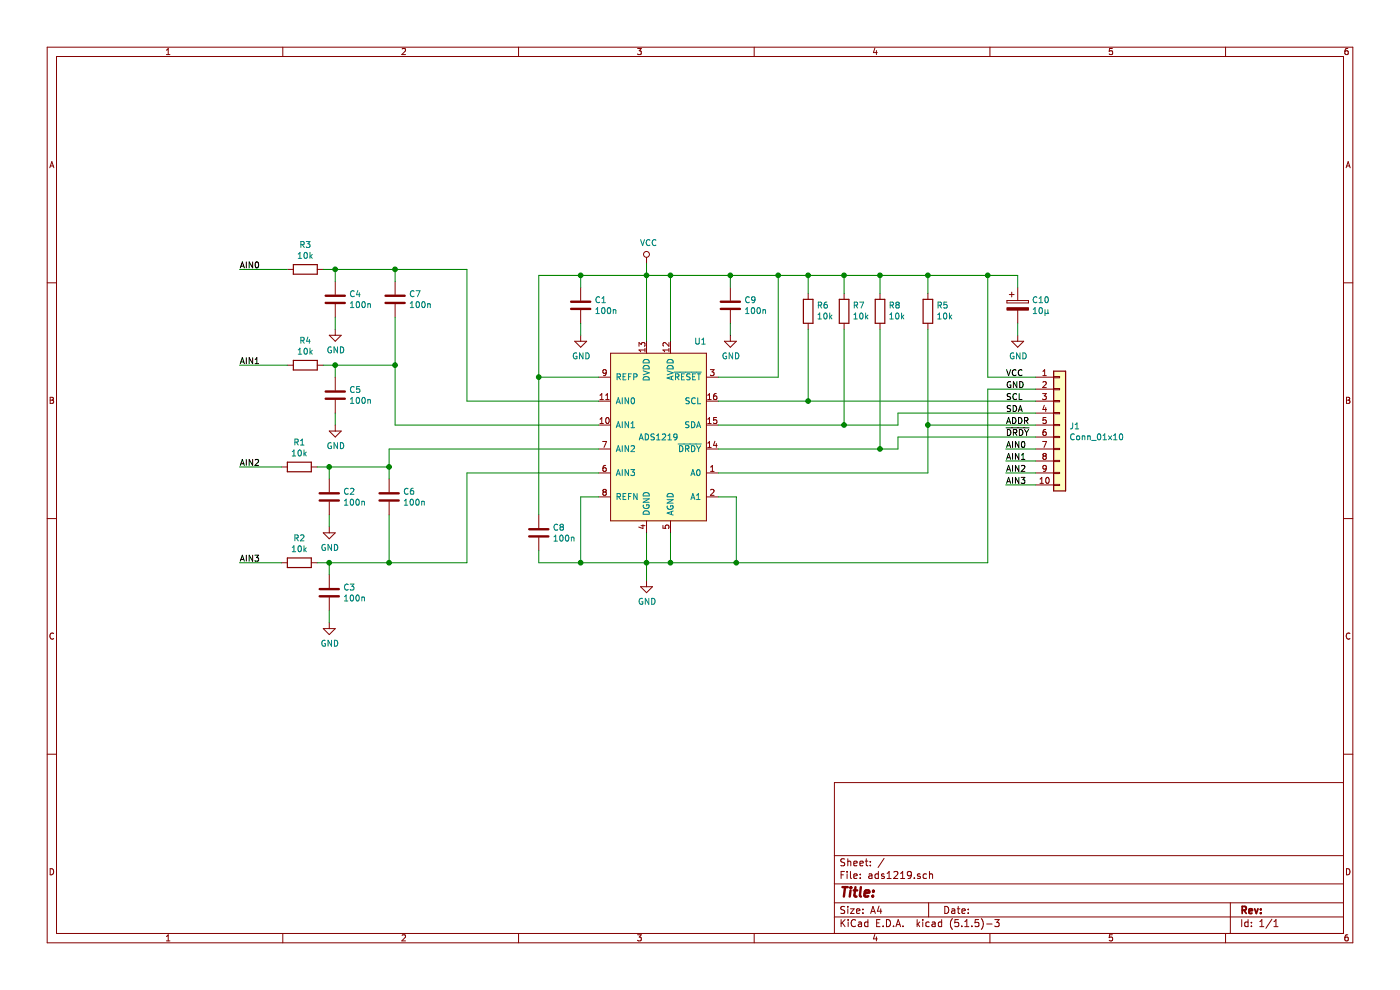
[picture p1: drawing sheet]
EESchema Schematic File Version 4
EELAYER 30 0
EELAYER END
$Descr A4 11693 8268
encoding utf-8
Sheet 1 1
Title ""
Date ""
Rev ""
Comp ""
Comment1 ""
Comment2 ""
Comment3 ""
Comment4 ""
$EndDescr
$Comp
L mycomponents:ADS1219 U1
U 1 1
P 5400 3300
F 0 "U1" H 5850 3750 50  0000 C CNN
F 1 "ADS1219" H 5500 2950 50  0000 C CNN
F 2 "Package_SO:TSSOP-16_4.4x5mm_P0.65mm" H 5950 3750 50  0001 C CNN
F 3 "" H 5950 3750 50  0001 C CNN
	1    5400 3300
	1    0    0    -1  
$EndComp
$Comp
L power:VCC #PWR0101
U 1 1
P 5400 2200
F 0 "#PWR0101" H 5400 2050 50  0001 C CNN
F 1 "VCC" H 5417 2373 50  0000 C CNN
F 2 "" H 5400 2200 50  0001 C CNN
F 3 "" H 5400 2200 50  0001 C CNN
	1    5400 2200
	1    0    0    -1  
$EndComp
$Comp
L power:GND #PWR0102
U 1 1
P 5400 4850
F 0 "#PWR0102" H 5400 4600 50  0001 C CNN
F 1 "GND" H 5405 4677 50  0000 C CNN
F 2 "" H 5400 4850 50  0001 C CNN
F 3 "" H 5400 4850 50  0001 C CNN
	1    5400 4850
	1    0    0    -1  
$EndComp
$Comp
L Device:C C1
U 1 1
P 4850 2550
F 0 "C1" H 4965 2596 50  0000 L CNN
F 1 "100n" H 4965 2505 50  0000 L CNN
F 2 "Capacitor_SMD:C_0805_2012Metric_Pad1.15x1.40mm_HandSolder" H 4888 2400 50  0001 C CNN
F 3 "~" H 4850 2550 50  0001 C CNN
	1    4850 2550
	1    0    0    -1  
$EndComp
$Comp
L Device:C C9
U 1 1
P 6100 2550
F 0 "C9" H 6215 2596 50  0000 L CNN
F 1 "100n" H 6215 2505 50  0000 L CNN
F 2 "Capacitor_SMD:C_0805_2012Metric_Pad1.15x1.40mm_HandSolder" H 6138 2400 50  0001 C CNN
F 3 "~" H 6100 2550 50  0001 C CNN
	1    6100 2550
	1    0    0    -1  
$EndComp
$Comp
L power:GND #PWR0103
U 1 1
P 4850 2800
F 0 "#PWR0103" H 4850 2550 50  0001 C CNN
F 1 "GND" H 4855 2627 50  0000 C CNN
F 2 "" H 4850 2800 50  0001 C CNN
F 3 "" H 4850 2800 50  0001 C CNN
	1    4850 2800
	1    0    0    -1  
$EndComp
$Comp
L power:GND #PWR0104
U 1 1
P 6100 2800
F 0 "#PWR0104" H 6100 2550 50  0001 C CNN
F 1 "GND" H 6105 2627 50  0000 C CNN
F 2 "" H 6100 2800 50  0001 C CNN
F 3 "" H 6100 2800 50  0001 C CNN
	1    6100 2800
	1    0    0    -1  
$EndComp
Wire Wire Line
	6000 4150 6150 4150
Wire Wire Line
	6150 4150 6150 4700
Wire Wire Line
	6150 4700 5600 4700
Wire Wire Line
	5400 4850 5400 4700
Connection ~ 5400 4700
Wire Wire Line
	5400 4450 5400 4700
Wire Wire Line
	5600 4450 5600 4700
Connection ~ 5600 4700
Wire Wire Line
	5600 4700 5400 4700
Wire Wire Line
	5400 2200 5400 2300
Wire Wire Line
	4850 2800 4850 2700
Wire Wire Line
	6100 2800 6100 2700
Wire Wire Line
	4850 2400 4850 2300
Wire Wire Line
	4850 2300 4500 2300
Connection ~ 5400 2300
Wire Wire Line
	5400 2300 5400 2850
Wire Wire Line
	6100 2300 6100 2400
Wire Wire Line
	5000 3150 4500 3150
Wire Wire Line
	4500 3150 4500 2300
Connection ~ 4500 3150
Wire Wire Line
	4500 3150 4500 4300
Wire Wire Line
	5400 4700 4850 4700
Wire Wire Line
	4500 4700 4500 4600
$Comp
L Device:C C8
U 1 1
P 4500 4450
F 0 "C8" H 4615 4496 50  0000 L CNN
F 1 "100n" H 4615 4405 50  0000 L CNN
F 2 "Capacitor_SMD:C_0805_2012Metric_Pad1.15x1.40mm_HandSolder" H 4538 4300 50  0001 C CNN
F 3 "~" H 4500 4450 50  0001 C CNN
	1    4500 4450
	1    0    0    -1  
$EndComp
Connection ~ 4850 2300
Wire Wire Line
	4850 2300 5400 2300
Wire Wire Line
	4850 4700 4850 4150
Wire Wire Line
	4850 4150 5000 4150
Connection ~ 4850 4700
Wire Wire Line
	4850 4700 4500 4700
$Comp
L Device:R R3
U 1 1
P 2550 2250
F 0 "R3" V 2343 2250 50  0000 C CNN
F 1 "10k" V 2434 2250 50  0000 C CNN
F 2 "" V 2480 2250 50  0001 C CNN
F 3 "~" H 2550 2250 50  0001 C CNN
	1    2550 2250
	0    1    1    0   
$EndComp
$Comp
L Device:C C4
U 1 1
P 2800 2500
F 0 "C4" H 2915 2546 50  0000 L CNN
F 1 "100n" H 2915 2455 50  0000 L CNN
F 2 "Capacitor_SMD:C_0805_2012Metric_Pad1.15x1.40mm_HandSolder" H 2838 2350 50  0001 C CNN
F 3 "~" H 2800 2500 50  0001 C CNN
	1    2800 2500
	1    0    0    -1  
$EndComp
$Comp
L power:GND #PWR0105
U 1 1
P 2800 2750
F 0 "#PWR0105" H 2800 2500 50  0001 C CNN
F 1 "GND" H 2805 2577 50  0000 C CNN
F 2 "" H 2800 2750 50  0001 C CNN
F 3 "" H 2800 2750 50  0001 C CNN
	1    2800 2750
	1    0    0    -1  
$EndComp
Wire Wire Line
	2700 2250 2800 2250
Wire Wire Line
	2800 2250 2800 2350
Wire Wire Line
	2800 2750 2800 2650
$Comp
L Device:R R4
U 1 1
P 2550 3050
F 0 "R4" V 2343 3050 50  0000 C CNN
F 1 "10k" V 2434 3050 50  0000 C CNN
F 2 "" V 2480 3050 50  0001 C CNN
F 3 "~" H 2550 3050 50  0001 C CNN
	1    2550 3050
	0    1    1    0   
$EndComp
$Comp
L Device:C C5
U 1 1
P 2800 3300
F 0 "C5" H 2915 3346 50  0000 L CNN
F 1 "100n" H 2915 3255 50  0000 L CNN
F 2 "Capacitor_SMD:C_0805_2012Metric_Pad1.15x1.40mm_HandSolder" H 2838 3150 50  0001 C CNN
F 3 "~" H 2800 3300 50  0001 C CNN
	1    2800 3300
	1    0    0    -1  
$EndComp
$Comp
L power:GND #PWR0106
U 1 1
P 2800 3550
F 0 "#PWR0106" H 2800 3300 50  0001 C CNN
F 1 "GND" H 2805 3377 50  0000 C CNN
F 2 "" H 2800 3550 50  0001 C CNN
F 3 "" H 2800 3550 50  0001 C CNN
	1    2800 3550
	1    0    0    -1  
$EndComp
Wire Wire Line
	2700 3050 2800 3050
Wire Wire Line
	2800 3050 2800 3150
Wire Wire Line
	2800 3550 2800 3450
$Comp
L Device:C C7
U 1 1
P 3300 2500
F 0 "C7" H 3415 2546 50  0000 L CNN
F 1 "100n" H 3415 2455 50  0000 L CNN
F 2 "Capacitor_SMD:C_0805_2012Metric_Pad1.15x1.40mm_HandSolder" H 3338 2350 50  0001 C CNN
F 3 "~" H 3300 2500 50  0001 C CNN
	1    3300 2500
	1    0    0    -1  
$EndComp
Wire Wire Line
	2800 2250 3300 2250
Wire Wire Line
	3300 2250 3300 2350
Connection ~ 2800 2250
Wire Wire Line
	2800 3050 3300 3050
Wire Wire Line
	3300 3050 3300 2650
Connection ~ 2800 3050
$Comp
L Device:R R1
U 1 1
P 2500 3900
F 0 "R1" V 2293 3900 50  0000 C CNN
F 1 "10k" V 2384 3900 50  0000 C CNN
F 2 "" V 2430 3900 50  0001 C CNN
F 3 "~" H 2500 3900 50  0001 C CNN
	1    2500 3900
	0    1    1    0   
$EndComp
$Comp
L Device:C C2
U 1 1
P 2750 4150
F 0 "C2" H 2865 4196 50  0000 L CNN
F 1 "100n" H 2865 4105 50  0000 L CNN
F 2 "Capacitor_SMD:C_0805_2012Metric_Pad1.15x1.40mm_HandSolder" H 2788 4000 50  0001 C CNN
F 3 "~" H 2750 4150 50  0001 C CNN
	1    2750 4150
	1    0    0    -1  
$EndComp
$Comp
L power:GND #PWR0107
U 1 1
P 2750 4400
F 0 "#PWR0107" H 2750 4150 50  0001 C CNN
F 1 "GND" H 2755 4227 50  0000 C CNN
F 2 "" H 2750 4400 50  0001 C CNN
F 3 "" H 2750 4400 50  0001 C CNN
	1    2750 4400
	1    0    0    -1  
$EndComp
Wire Wire Line
	2650 3900 2750 3900
Wire Wire Line
	2750 3900 2750 4000
Wire Wire Line
	2750 4400 2750 4300
$Comp
L Device:R R2
U 1 1
P 2500 4700
F 0 "R2" V 2293 4700 50  0000 C CNN
F 1 "10k" V 2384 4700 50  0000 C CNN
F 2 "" V 2430 4700 50  0001 C CNN
F 3 "~" H 2500 4700 50  0001 C CNN
	1    2500 4700
	0    1    1    0   
$EndComp
$Comp
L Device:C C3
U 1 1
P 2750 4950
F 0 "C3" H 2865 4996 50  0000 L CNN
F 1 "100n" H 2865 4905 50  0000 L CNN
F 2 "Capacitor_SMD:C_0805_2012Metric_Pad1.15x1.40mm_HandSolder" H 2788 4800 50  0001 C CNN
F 3 "~" H 2750 4950 50  0001 C CNN
	1    2750 4950
	1    0    0    -1  
$EndComp
$Comp
L power:GND #PWR0108
U 1 1
P 2750 5200
F 0 "#PWR0108" H 2750 4950 50  0001 C CNN
F 1 "GND" H 2755 5027 50  0000 C CNN
F 2 "" H 2750 5200 50  0001 C CNN
F 3 "" H 2750 5200 50  0001 C CNN
	1    2750 5200
	1    0    0    -1  
$EndComp
Wire Wire Line
	2650 4700 2750 4700
Wire Wire Line
	2750 4700 2750 4800
Wire Wire Line
	2750 5200 2750 5100
$Comp
L Device:C C6
U 1 1
P 3250 4150
F 0 "C6" H 3365 4196 50  0000 L CNN
F 1 "100n" H 3365 4105 50  0000 L CNN
F 2 "Capacitor_SMD:C_0805_2012Metric_Pad1.15x1.40mm_HandSolder" H 3288 4000 50  0001 C CNN
F 3 "~" H 3250 4150 50  0001 C CNN
	1    3250 4150
	1    0    0    -1  
$EndComp
Wire Wire Line
	2750 3900 3250 3900
Wire Wire Line
	3250 3900 3250 4000
Connection ~ 2750 3900
Wire Wire Line
	2750 4700 3250 4700
Wire Wire Line
	3250 4700 3250 4300
Connection ~ 2750 4700
Wire Wire Line
	3300 2250 3900 2250
Wire Wire Line
	3900 2250 3900 3350
Wire Wire Line
	3900 3350 5000 3350
Connection ~ 3300 2250
Wire Wire Line
	3300 3050 3300 3550
Wire Wire Line
	3300 3550 5000 3550
Connection ~ 3300 3050
Wire Wire Line
	3250 3900 3250 3750
Wire Wire Line
	3250 3750 5000 3750
Connection ~ 3250 3900
Wire Wire Line
	3250 4700 3900 4700
Wire Wire Line
	3900 4700 3900 3950
Wire Wire Line
	3900 3950 5000 3950
Connection ~ 3250 4700
$Comp
L Device:R R6
U 1 1
P 6750 2600
F 0 "R6" H 6680 2554 50  0000 R CNN
F 1 "10k" H 6680 2645 50  0000 R CNN
F 2 "" V 6680 2600 50  0001 C CNN
F 3 "~" H 6750 2600 50  0001 C CNN
	1    6750 2600
	-1   0    0    1   
$EndComp
$Comp
L Device:R R7
U 1 1
P 7050 2600
F 0 "R7" H 6980 2554 50  0000 R CNN
F 1 "10k" H 6980 2645 50  0000 R CNN
F 2 "" V 6980 2600 50  0001 C CNN
F 3 "~" H 7050 2600 50  0001 C CNN
	1    7050 2600
	-1   0    0    1   
$EndComp
$Comp
L Device:R R5
U 1 1
P 7750 2600
F 0 "R5" H 7680 2554 50  0000 R CNN
F 1 "10k" H 7680 2645 50  0000 R CNN
F 2 "" V 7680 2600 50  0001 C CNN
F 3 "~" H 7750 2600 50  0001 C CNN
	1    7750 2600
	-1   0    0    1   
$EndComp
Connection ~ 6150 4700
Wire Wire Line
	6000 3150 6500 3150
Wire Wire Line
	6500 3150 6500 2300
Wire Wire Line
	6500 2300 6100 2300
Connection ~ 6100 2300
Wire Wire Line
	6750 2450 6750 2300
Wire Wire Line
	6750 2300 6500 2300
Connection ~ 6500 2300
Wire Wire Line
	7050 2450 7050 2300
Wire Wire Line
	7050 2300 6750 2300
Connection ~ 6750 2300
Wire Wire Line
	6750 2750 6750 3350
Wire Wire Line
	6750 3350 6000 3350
Wire Wire Line
	7050 2750 7050 3550
Wire Wire Line
	7050 3550 6000 3550
$Comp
L Device:R R8
U 1 1
P 7350 2600
F 0 "R8" H 7280 2554 50  0000 R CNN
F 1 "10k" H 7280 2645 50  0000 R CNN
F 2 "" V 7280 2600 50  0001 C CNN
F 3 "~" H 7350 2600 50  0001 C CNN
	1    7350 2600
	-1   0    0    1   
$EndComp
Wire Wire Line
	6000 3750 7350 3750
Wire Wire Line
	7350 3750 7350 2750
Wire Wire Line
	7050 2300 7350 2300
Wire Wire Line
	7350 2300 7350 2450
Connection ~ 7050 2300
$Comp
L Connector_Generic:Conn_01x10 J1
U 1 1
P 8850 3550
F 0 "J1" H 8930 3542 50  0000 L CNN
F 1 "Conn_01x10" H 8930 3451 50  0000 L CNN
F 2 "" H 8850 3550 50  0001 C CNN
F 3 "~" H 8850 3550 50  0001 C CNN
	1    8850 3550
	1    0    0    -1  
$EndComp
Wire Wire Line
	2400 2250 2000 2250
Wire Wire Line
	2400 3050 2000 3050
Wire Wire Line
	2350 3900 2000 3900
Wire Wire Line
	2350 4700 2000 4700
Text Label 2000 2250 0    50   ~ 0
AIN0
Text Label 2000 3050 0    50   ~ 0
AIN1
Text Label 2000 3900 0    50   ~ 0
AIN2
Text Label 2000 4700 0    50   ~ 0
AIN3
Wire Wire Line
	6750 3350 8650 3350
Connection ~ 6750 3350
Wire Wire Line
	7050 3550 7500 3550
Wire Wire Line
	7500 3550 7500 3450
Wire Wire Line
	7500 3450 8650 3450
Connection ~ 7050 3550
Wire Wire Line
	7350 2300 7750 2300
Wire Wire Line
	8250 2300 8250 3150
Wire Wire Line
	8250 3150 8650 3150
Connection ~ 7350 2300
Wire Wire Line
	7750 3950 7750 3550
Wire Wire Line
	7750 3550 8650 3550
Wire Wire Line
	7500 3750 7500 3650
Wire Wire Line
	7500 3650 8650 3650
Wire Wire Line
	7350 3750 7500 3750
Connection ~ 7350 3750
Wire Wire Line
	8250 4700 8250 3250
Wire Wire Line
	8250 3250 8650 3250
Wire Wire Line
	8650 3750 8400 3750
Wire Wire Line
	8650 3850 8400 3850
Wire Wire Line
	8650 3950 8400 3950
Wire Wire Line
	8650 4050 8400 4050
Text Label 8400 3750 0    50   ~ 0
AIN0
Text Label 8400 3850 0    50   ~ 0
AIN1
Text Label 8400 3950 0    50   ~ 0
AIN2
Text Label 8400 4050 0    50   ~ 0
AIN3
Text Label 8400 3650 0    50   ~ 0
~DRDY
Text Label 8400 3550 0    50   ~ 0
ADDR
Text Label 8400 3450 0    50   ~ 0
SDA
Text Label 8400 3350 0    50   ~ 0
SCL
Text Label 8400 3250 0    50   ~ 0
GND
Text Label 8400 3150 0    50   ~ 0
VCC
Wire Wire Line
	6000 3950 7750 3950
Wire Wire Line
	6150 4700 8250 4700
Wire Wire Line
	7750 2300 7750 2450
Connection ~ 7750 2300
Wire Wire Line
	7750 2300 8250 2300
Wire Wire Line
	5600 2850 5600 2300
Wire Wire Line
	5400 2300 5600 2300
Connection ~ 5600 2300
Wire Wire Line
	5600 2300 6100 2300
Wire Wire Line
	7750 3550 7750 2750
Connection ~ 7750 3550
$Comp
L power:GND #PWR0109
U 1 1
P 8500 2800
F 0 "#PWR0109" H 8500 2550 50  0001 C CNN
F 1 "GND" H 8505 2627 50  0000 C CNN
F 2 "" H 8500 2800 50  0001 C CNN
F 3 "" H 8500 2800 50  0001 C CNN
	1    8500 2800
	1    0    0    -1  
$EndComp
Wire Wire Line
	8250 2300 8500 2300
Wire Wire Line
	8500 2300 8500 2400
Connection ~ 8250 2300
Wire Wire Line
	8500 2800 8500 2700
$Comp
L Device:CP C10
U 1 1
P 8500 2550
F 0 "C10" H 8618 2596 50  0000 L CNN
F 1 "10µ" H 8618 2505 50  0000 L CNN
F 2 "Capacitor_Tantalum_SMD:CP_EIA-3216-10_Kemet-I_Pad1.58x1.35mm_HandSolder" H 8538 2400 50  0001 C CNN
F 3 "~" H 8500 2550 50  0001 C CNN
	1    8500 2550
	1    0    0    -1  
$EndComp
$EndSCHEMATC
